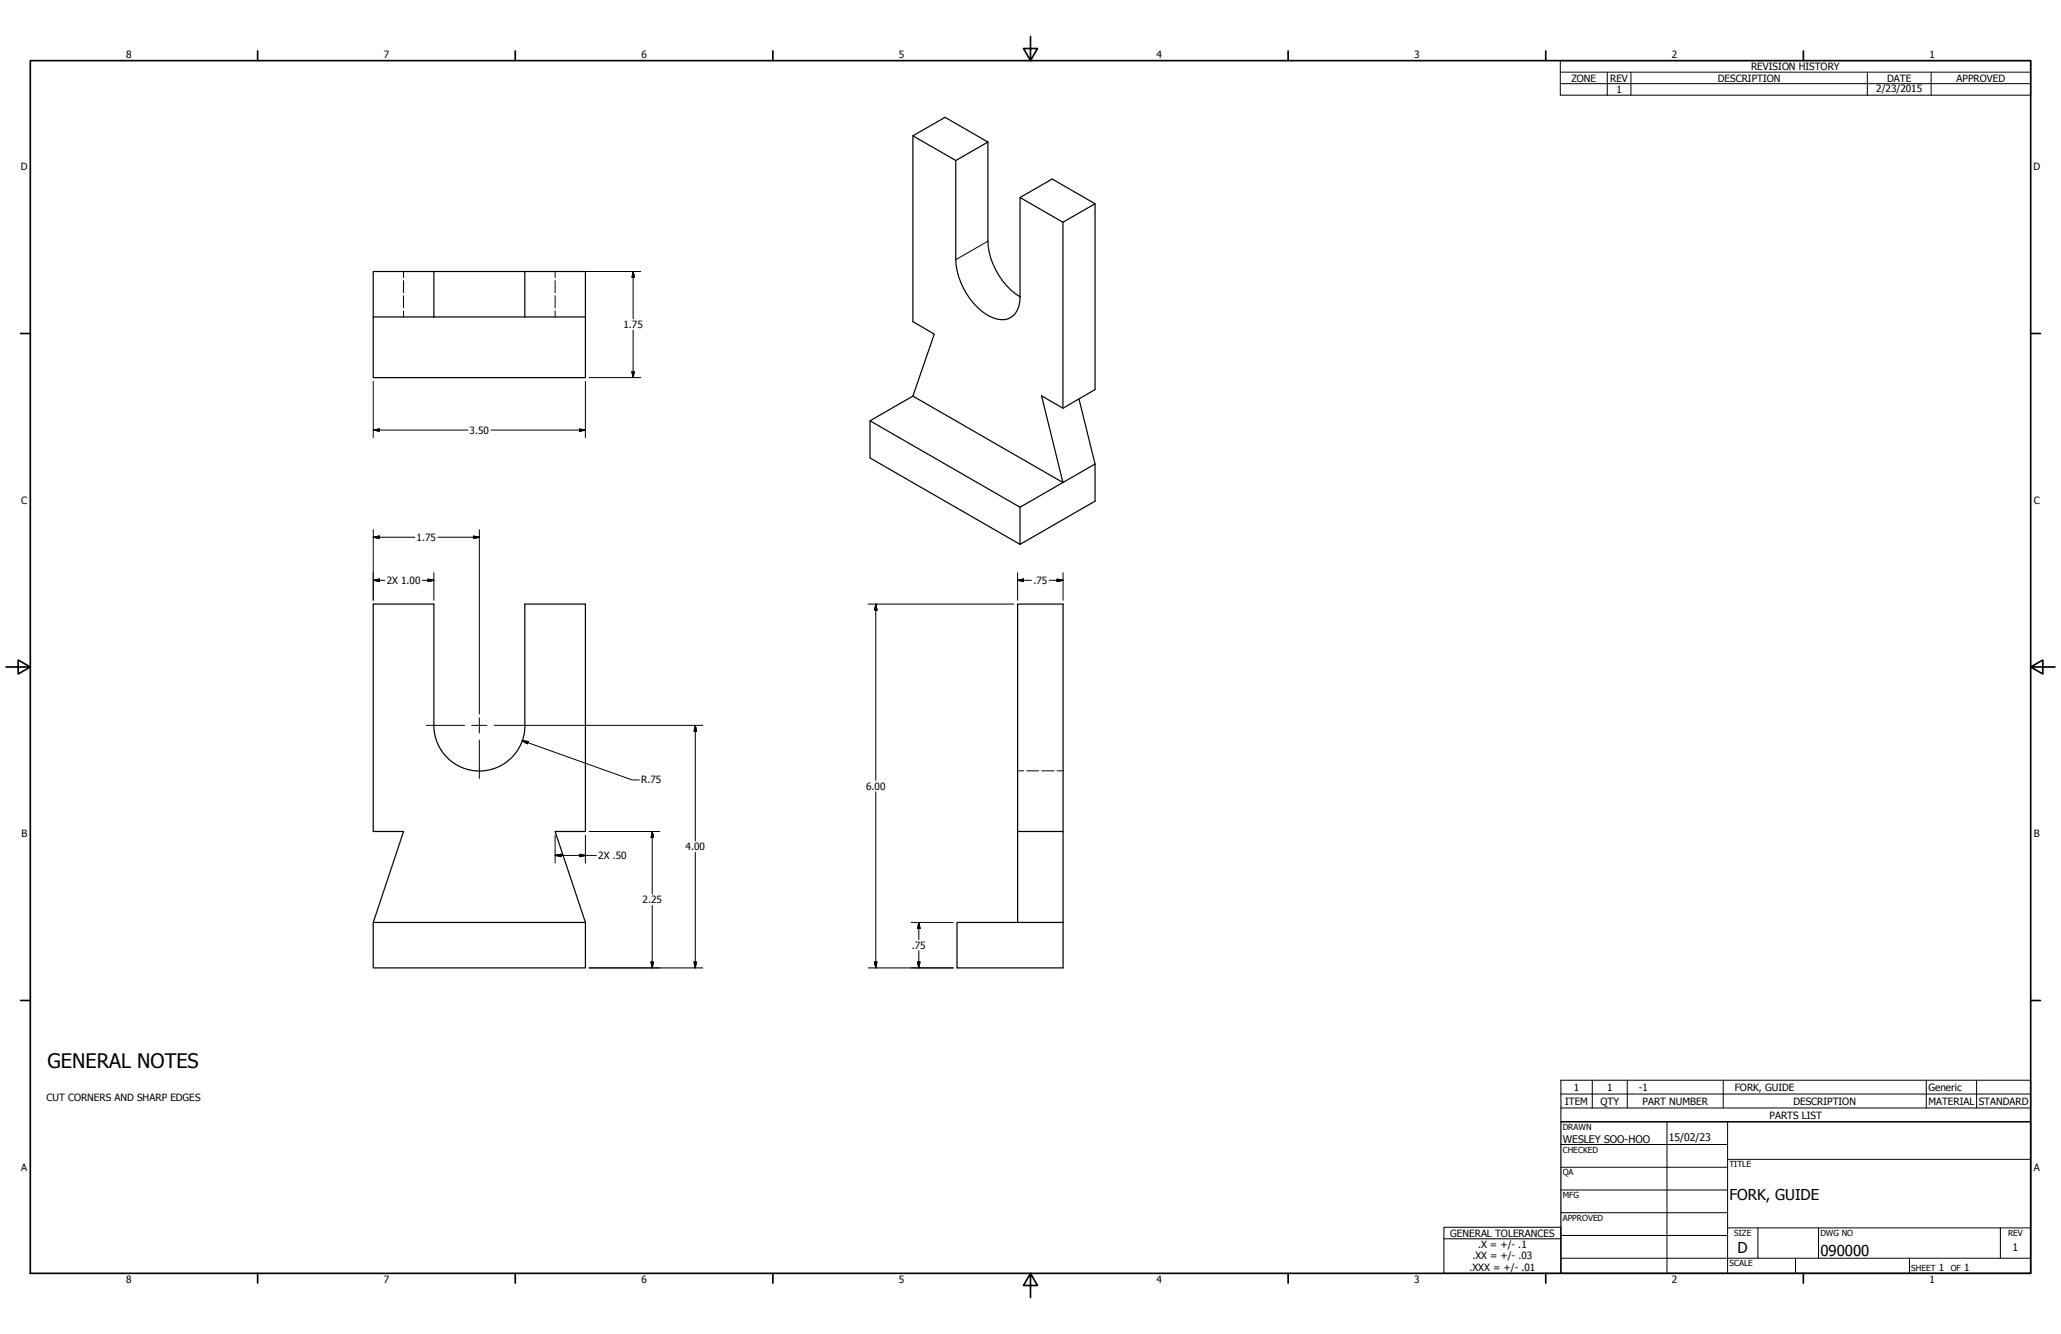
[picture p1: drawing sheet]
<svg xmlns="http://www.w3.org/2000/svg" width="864mm" height="559mm" viewBox="0 0 864 559" stroke-linecap="round" stroke-linejoin="round" font-family="sans-serif">
<!-- layer: Visible (ANSI) -->
<g fill="none" stroke="#000" stroke-width=".51">
<path d="M382.5 56.9l18 10.3M440.9 75l18 10.3v77.9l-13.5 7.8-9-5.2 9 36.3 13.5-7.7M427.4 82.7l18 10.4M458.9 85.3l-13.5 7.8v77.9M181.8 113.7h-25.4v19.1M181.8 113.7v19.1h38.1v-19.1M181.8 113.7h38.1M219.9 113.7h25.4v19.1h-25.4M181.8 132.8h-25.4v25.4h88.9v-25.4M427.4 124.3a29.7 29.7 0 0 1-13.4-23.3v-41.5l-18-10.4-13.5 7.8v77.8l9 5.3-9 25.9M364.6 176.3l62.8 36.2 18-10.4-62.9-36.2-17.9 10.4v15.5l62.8 36.2v-15.5M452.1 167.1l6.8 27.3"/>
<path d="M458.9 194.4v15.5l-31.5 18.1M219.9 303.8v-50.8h25.4v95.3h-12.7l12.7 38.1M220 303.9a19.1 19.1 0 0 1-19.1 19.1 19.1 19.1 0 0 1-19.1-19.2v-50.8h-25.4v95.3h12.7l-12.7 38.1M426.4 348.3h19.1v38.1h-19.1zM426.4 348.3v-95.3h19.1v95.3M156.4 386.4h88.9v19h-88.9zM426.4 386.4h-25.4v19h44.5v-19"/>
</g>
<!-- layer: Hidden (ANSI) -->
<path d="M169.1 113.7v2.6M169.1 117.5v5.1M232.6 113.7v2.6M232.6 117.5v5.1M169.1 123.9v5.1M169.1 130.2v2.6M232.6 123.9v5.1M232.6 130.2v2.6M426.4 322.9h2.5M430.2 322.9h5.1M436.6 322.9h5M442.9 322.9h2.6" fill="none" stroke="#000" stroke-width=".42"/>
<!-- layer: Visible Narrow (ANSI) -->
<path d="M414 101l-13.5 7.8" fill="none" stroke="#000" stroke-width=".42"/>
<path d="M414 59.5l-13.5 7.7v41.6a28.8 28.8 0 0 0 15.4 24.2 7.6 7.6 0 0 0 11.4-6.6l.1-43.7 13.5-7.7" fill="none" stroke="#000" stroke-width=".51"/>
<!-- layer: Symbol (ANSI) -->
<g fill="none" stroke="#000" stroke-width=".42">
<path d="M653.8 30.2v-4.8h197.1v4.8M653.8 35.1h197.1M673.5 30.2v9.7M683.4 30.2v9.7M782.4 30.2v9.7M809.2 30.2v9.7M850.9 30.2h-197.1v4.9M850.9 30.2v9.7h-197.1v-4.8M654 458.3h196.9v-5.8h-196.9v11.6M667.2 452.5v11.6M681.9 452.5v11.6M722.1 452.5v11.6"/>
<path d="M807.1 452.5v11.6M828.2 452.5v11.6M850.9 458.3v5.8h-196.9M654 464.1v5.8h196.9v-5.8M605 518.9v-4.8h49v4.8M605 518.9v14.5h49v-14.5M605 518.9h49"/>
</g>
<!-- layer: Border (ANSI) -->
<g fill="none" stroke="#000" stroke-width=".7">
<path d="M431.8 15.2v10.2l-2.9-5.1h5.8l-2.9 5.1M12.7 25.4h838.2v508h-838.2zM107.9 21.3v4.1M215.9 21.3v4.1M323.8 21.3v4.1M539.8 21.3v4.1M647.7 21.3v4.1M755.6 21.3v4.1M8.6 139.7h4.1M850.9 139.7h4.1M2.5 279.4h10.2l-5.1-2.9v5.8l5.1-2.9M850.9 279.4l5.1 2.9v-5.8l-5.1 2.9h10.2"/>
<path d="M8.6 419.1h4.1M850.9 419.1h4.1M107.9 533.4v4.1M215.9 533.4v4.1M323.8 533.4v4.1M431.8 533.4l2.9 5.1h-5.8l2.9-5.1v10.2M539.8 533.4v4.1M647.7 533.4v4.1M755.6 533.4v4.1"/>
</g>
<!-- layer: Title (ANSI) -->
<g fill="none" stroke="#000" stroke-width=".42">
<path d="M654 479.4h69.9M698.5 469.9v63.5M723.9 469.9v63.5M654 488.9h69.9M654 498.5h69.9M723.9 485.6h127M654 508h69.9M654 517.5h69.9M723.9 514.3h127M736.6 514.3v12.7M762 514.3v12.7M838.2 514.3v12.7"/>
<path d="M654 527h196.9M752.3 527v6.4M800.1 527v6.4"/>
</g>
<path d="M654 469.9h196.9v63.5h-196.9z" fill="none" stroke="#000" stroke-width=".51"/>
<!-- layer: Dimension (ANSI) -->
<g fill="none" stroke="#000" stroke-width=".42">
<path d="M221.5 113.7h47M265.3 113.7l.5 2.5h-1zM265.3 113.7v19.9M265.3 138.3v19.9M156.4 159.8v23.5M245.3 159.8v23.5M246.9 158.2h21.6M264.8 155.7h1l-.5 2.5zM242.8 179.7l2.5 .4-2.5 .6zM156.4 180.1l2.5-.4v1zM156.4 180.1h39.6M205.7 180.1h39.6"/>
<path d="M156.4 225l2.5-.5v1.1zM156.4 221.9v29.6M156.4 225h17.4M181.8 239.9v11.6M183.5 225h17.4M198.4 224.5l2.5 .5-2.5 .6zM200.9 221.9v77.2M426.4 239.9v11.6M445.5 239.9v11.6M156.4 243.1l2.5-.5v1zM156.4 243.1h4.8M177 243.1h4.8"/>
<path d="M179.3 242.6l2.5 .5-2.5 .5zM363.8 253h61M367 253l.5 2.6h-1zM367 253v73.9M426.4 243.1l2.5-.5v1zM426.4 243.1h5.8M439.6 243.1h5.9M442.9 242.6l2.6 .5-2.6 .5zM218.8 310.3l2.6 .3-.4 1zM218.8 310.3l46.1 16.4h3M223.1 303.8h71.4M291.3 303.8l.5 2.6h-1z"/>
<path d="M291.3 303.8v48.5M367 331.7v73.7M232.6 358.3l2.5-.5v1zM232.6 358.3h17.3M232.6 349.9v11.6M242.8 357.8l2.5 .5-2.5 .5zM245.3 349.9v11.6M246.9 348.3h29.6M273.3 348.3l.5 2.5h-1zM273.3 348.3v26.2M291.3 357.1v48.3M273.3 379.3v26.1"/>
<path d="M381.8 386.4h17.6M385 386.4l.5 2.5h-1zM385 386.4v7.2M385 398.3v7.1M246.9 405.4h47.6M272.8 403h1l-.5 2.4zM290.8 403h1l-.5 2.4zM363.8 405.4h35.6M366.5 403h1l-.5 2.4zM384.5 403h1l-.5 2.4z"/>
</g>
<g fill="#000" stroke="#000" stroke-width=".42">
<path d="M265.3 113.7l.5 2.5zM265.3 113.7l.5 2.5h-1zM264.8 155.7l.5 2.5zM264.8 155.7h1l-.5 2.5zM156.4 180.1l2.5-.4zM156.4 180.1l2.5-.4v1zM242.8 180.7l2.5-.6zM242.8 179.7l2.5 .4-2.5 .6zM156.4 225l2.5-.5zM156.4 225l2.5-.5v1.1zM198.4 225.6l2.5-.6zM198.4 224.5l2.5 .5-2.5 .6z"/>
<path d="M156.4 243.1l2.5-.5zM156.4 243.1l2.5-.5v1zM179.3 243.6l2.5-.5zM179.3 242.6l2.5 .5-2.5 .5zM367 253l.5 2.6zM367 253l.5 2.6h-1zM426.4 243.1l2.5-.5zM426.4 243.1l2.5-.5v1zM442.9 243.6l2.6-.5zM442.9 242.6l2.6 .5-2.6 .5zM218.8 310.3l2.6 .3zM218.8 310.3l2.6 .3-.4 1z"/>
<path d="M291.3 303.8l.5 2.6zM291.3 303.8l.5 2.6h-1zM232.6 358.3l2.5-.5zM232.6 358.3l2.5-.5v1zM242.8 358.8l2.5-.5zM242.8 357.8l2.5 .5-2.5 .5zM273.3 348.3l.5 2.5zM273.3 348.3l.5 2.5h-1zM385 386.4l.5 2.5zM385 386.4l.5 2.5h-1zM272.8 403l.5 2.4zM272.8 403h1l-.5 2.4z"/>
<path d="M290.8 403l.5 2.4zM290.8 403h1l-.5 2.4zM366.5 403l.5 2.4zM366.5 403h1l-.5 2.4zM384.5 403l.5 2.4zM384.5 403h1l-.5 2.4z"/>
</g>
<!-- layer: Center Mark (ANSI) -->
<path d="M178.6 303.8h16.1M197.7 303.8h6.3M200.9 300.7v6.3M200.9 310v16.1M207.1 303.8h16" fill="none" stroke="#000" stroke-width=".42"/>
<text font-size="8.4" x="19.9" y="447.5">GENERAL NOTES</text>
<g font-size="6.3">
<text x="724.7" y="502.9">FORK, GUIDE</text>
<text x="728.1" y="524.9">D</text>
<text x="762.8" y="526.2">090000</text>
</g>
<g font-size="4.4">
<text x="654.8" y="478.6">WESLEY SOO-HOO</text>
<text x="699.3" y="478">15/02/23</text>
<text x="843.3" y="524.2">1</text>
</g>
<g font-size="4.2">
<text x="52.8" y="24.4">8</text>
<text x="160.8" y="24.4">7</text>
<text x="268.7" y="24.4">6</text>
<text x="376.7" y="24.4">5</text>
<text x="484.6" y="24.4">4</text>
<text x="592.6" y="24.4">3</text>
<text x="700.5" y="24.4">2</text>
<text x="733.7" y="29.3">REVISION HISTORY</text>
<text x="808.5" y="24.4">1</text>
<text x="658.4" y="34.2">ZONE</text>
<text x="674.7" y="34.2">REV</text>
<text x="719.8" y="34.2">DESCRIPTION</text>
<text x="790.8" y="34.2">DATE</text>
<text x="819.8" y="34.2">APPROVED</text>
<text x="677.3" y="39">1</text>
<text x="786.2" y="38.7">2/23/2015</text>
<text x="8.8" y="71.4">D</text>
<text x="852" y="71.4">D</text>
<text x="261.2" y="137.5">1.75</text>
<text x="196.8" y="181.7">3.50</text>
<text x="8.9" y="211.1">C</text>
<text x="852.2" y="211.1">C</text>
<text x="174.6" y="226.6">1.75</text>
<text x="162.1" y="244.6">2X 1.00</text>
<text x="433" y="244.5">.75</text>
<text x="268.7" y="328.2">R.75</text>
<text x="362.9" y="330.8">6.00</text>
<text x="9" y="350.8">B</text>
<text x="852.2" y="350.8">B</text>
<text x="250.7" y="359.9">2X .50</text>
<text x="287.3" y="356.2">4.00</text>
<text x="269.2" y="378.4">2.25</text>
<text x="382.1" y="397.4">.75</text>
<text x="19.5" y="461.3">CUT CORNERS AND SHARP EDGES</text>
<text x="659.4" y="456.9">1</text>
<text x="673.4" y="456.9">1</text>
<text x="686.7" y="456.9">-1</text>
<text x="726.9" y="456.9">FORK, GUIDE</text>
<text x="808" y="456.9">Generic</text>
<text x="655.8" y="462.7">ITEM</text>
<text x="670.6" y="462.7">QTY</text>
<text x="688.3" y="462.7">PART NUMBER</text>
<text x="751.5" y="462.7">DESCRIPTION</text>
<text x="808" y="462.7">MATERIAL</text>
<text x="829.1" y="462.7">STANDARD</text>
<text x="741.5" y="468.6">PARTS LIST</text>
<text x="8.9" y="490.5">A</text>
<text x="852.2" y="490.5">A</text>
<text x="607.6" y="518">GENERAL TOLERANCES</text>
<text x="617" y="527.4">.XX = +/- .03</text>
<text x="619.3" y="522.6">.X = +/- .1</text>
<text x="615.8" y="532.3">.XXX = +/- .01</text>
<text x="812.4" y="532.6">1</text>
<text x="823" y="532.6">1</text>
<text x="52.8" y="537.5">8</text>
<text x="160.8" y="537.5">7</text>
<text x="268.7" y="537.5">6</text>
<text x="376.7" y="537.5">5</text>
<text x="484.6" y="537.5">4</text>
<text x="592.6" y="537.5">3</text>
<text x="700.5" y="537.5">2</text>
<text x="808.5" y="537.5">1</text>
</g>
<g font-size="3.5">
<text x="654.8" y="473.2">DRAWN</text>
<text x="654.8" y="482.8">CHECKED</text>
<text x="724.7" y="488.9">TITLE</text>
<text x="654.8" y="492.3">QA</text>
<text x="654.8" y="501.8">MFG</text>
<text x="654.8" y="511.4">APPROVED</text>
<text x="726.7" y="517.7">SIZE</text>
<text x="762.8" y="517.7">DWG NO</text>
<text x="841.4" y="517.7">REV</text>
<text x="724.7" y="530.4">SCALE</text>
<text x="800.9" y="532.6">SHEET</text>
<text x="817.4" y="532.6">OF</text>
</g>
</svg>
